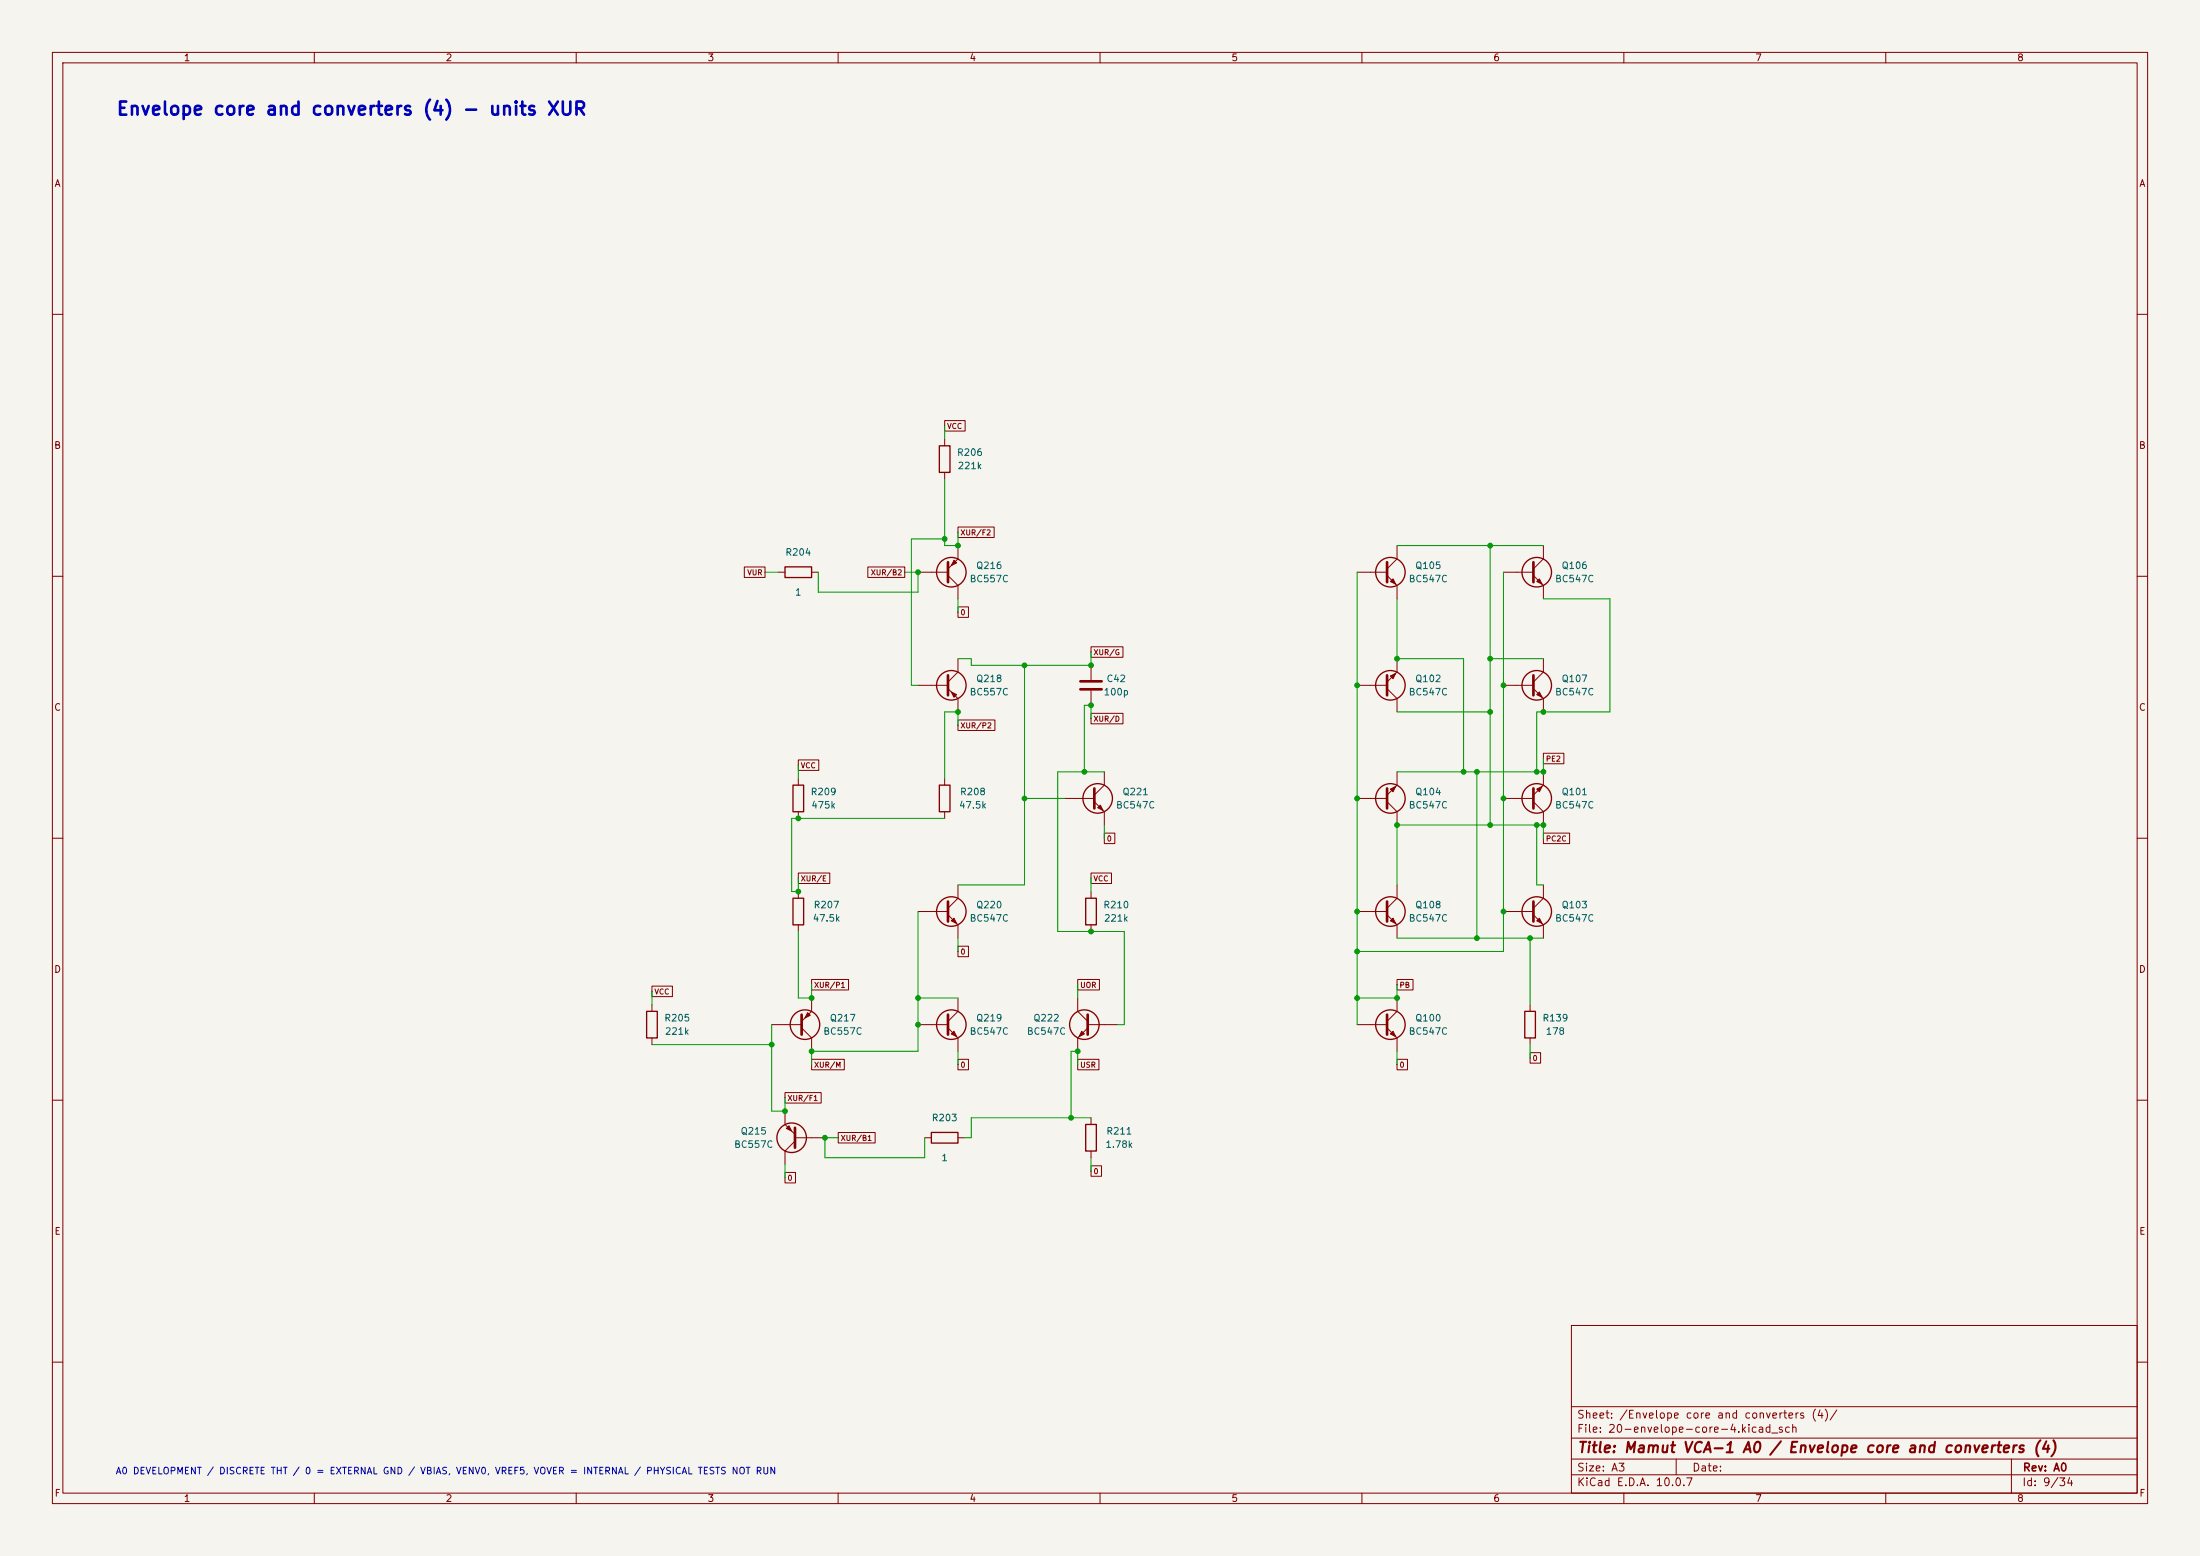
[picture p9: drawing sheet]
<svg xmlns="http://www.w3.org/2000/svg" width="420mm" height="297mm" viewBox="0 0 420 297" stroke-linecap="round" stroke-linejoin="round" font-family="sans-serif">
<path d="M0 0h420v297h-420z" fill="#f5f4ef" stroke="#f5f4ef" stroke-width=".19"/>
<g fill="none" stroke="#840000" stroke-width=".19">
<path d="M10 10h400v277h-400zM12 12h396v273h-396zM60 10v2M110 10v2M160 10v2M210 10v2M260 10v2M310 10v2M360 10v2M10 60h2M408 60h2M180.3 80.3h3.9v2h-3.9z"/>
<path d="M180.3 83.8v1.3M180.3 90.2v1.2M10 110h2M142.1 108.2h3.9v2h-3.9zM148.6 109.2h1.3M154.9 109.2h1.3M165.7 108.2h7v2h-7zM175.3 109.2h5.7M181 109.9l1.9 1.9v2.5M182.9 100.6h6.9v2h-6.9zM182.9 115.8h2v2h-2zM182.9 104.1v2.6l-1.9 1.9"/>
<path d="M259.1 109.2h5.7M264.8 109.9l1.9 1.9v2.5M266.7 104.1v2.6l-1.9 1.9M287 109.2h5.7M292.7 109.9l1.9 1.9v2.5M294.6 104.1v2.6l-1.9 1.9M408 110h2M175.3 130.8h5.7M181 131.4l1.9 2v2.5M182.9 137.4h7v2h-7zM182.9 125.7v2.6l-1.9 1.9M208.3 136.2h6.1v2h-6.1z"/>
<path d="M208.3 123.5h6.1v2h-6.1zM208.3 127v2.8M208.3 131.8v2.8M259.1 130.8h5.7M264.8 131.4l1.9 2v2.5M266.7 125.7v2.6l-1.9 1.9M287 130.8h5.7M292.7 131.4l1.9 2v2.5M294.6 125.7v2.6l-1.9 1.9M10 160h2M152.4 145h3.9v2.1h-3.9zM152.4 148.6v1.3"/>
<path d="M152.4 154.9v1.3M180.3 148.6v1.3M180.3 154.9v1.3M203.2 152.4h5.7M208.9 153l1.9 1.9v2.6M210.8 159h2v2h-2zM210.8 147.3v2.6l-1.9 1.9M259.1 152.4h5.7M264.8 153l1.9 1.9v2.6M266.7 147.3v2.6l-1.9 1.9M287 152.4h5.7M292.7 153l1.9 1.9v2.6"/>
<path d="M294.6 143.8h3.9v2h-3.9zM294.6 159h5v2h-5zM294.6 147.3v2.6l-1.9 1.9M408 160h2M152.4 166.6h6v2h-6zM152.4 170.2v1.3M152.4 176.5v1.3M175.3 174h5.7M181 174.6l1.9 1.9v2.6M182.9 168.9v2.6l-1.9 1.9M208.3 166.6h3.9v2h-3.9zM208.3 170.2v1.3"/>
<path d="M208.3 176.5v1.3M259.1 174h5.7M264.8 174.6l1.9 1.9v2.6M266.7 168.9v2.6l-1.9 1.9M287 174h5.7M292.7 174.6l1.9 1.9v2.6M294.6 168.9v2.6l-1.9 1.9M124.5 188.2h3.9v2h-3.9zM124.5 191.8v1.2M124.5 198.1v1.3M147.3 195.6h5.7M153 196.2l1.9 1.9v2.6"/>
<path d="M154.9 187h7.1v2h-7.1zM154.9 190.5v2.5l-1.9 1.9M175.3 195.6h5.7M181 196.2l1.9 1.9v2.6M182.9 180.6h2v2h-2zM182.9 190.5v2.5l-1.9 1.9M205.7 187h4.2v2h-4.2zM205.7 190.5v2.5l1.9 1.9M207.6 195.6h5.8M207.6 196.2l-1.9 1.9v2.6M259.1 195.6h5.7M264.8 196.2l1.9 1.9v2.6"/>
<path d="M266.7 187h3.1v2h-3.1zM266.7 190.5v2.5l-1.9 1.9M292.1 191.8v1.2M292.1 198.1v1.3M10 210h2M149.9 208.5h6.9v2.1h-6.9zM149.9 212.1v2.5l1.9 1.9M151.8 217.2h5.7M151.8 217.8l-1.9 1.9v2.5M154.9 202.2h6.3v2h-6.3zM160 216.2h7.1v2h-7.1zM176.5 217.2h1.3"/>
<path d="M182.9 202.2h2v2h-2zM182.9 217.2h1.2M205.7 202.2h4.1v2h-4.1zM208.3 213.4v1.2M208.3 219.7v1.3M266.7 202.2h2v2h-2zM292.1 200.9h2v2h-2zM408 210h2M149.9 223.8h2v2h-2zM208.3 222.5h2v2h-2zM300 253h108v32h-108zM10 260h2"/>
<path d="M300 278.5h108M300 274.5h108M300 268.5h108M320 278.5v3M384 278.5v6.5M408 260h2M60 285v2M110 285v2M160 285v2M210 285v2M260 285v2M300 281.5h108"/>
<path d="M310 285v2M360 285v2"/>
</g>
<g fill="none" stroke="#840000" stroke-width=".51">
<path d="M181 107.3v3.8M264.8 107.3v3.8M292.7 107.3v3.8M181 128.9v3.8M206.2 131.6h4.1M206.2 130h4.1M264.8 128.9v3.8M292.7 128.9v3.8M208.9 150.5v3.8M264.8 150.5v3.8M292.7 150.5v3.8M181 172.1v3.8"/>
<path d="M264.8 172.1v3.8M292.7 172.1v3.8M153 193.7v3.8M181 193.7v3.8M207.6 193.7v3.8M264.8 193.7v3.8M151.8 215.3v3.8"/>
</g>
<g fill="none" stroke="#840000" stroke-width=".25">
<path d="M179.3 85.1h2.1v5.1h-2.1zM149.9 108.2h5v2h-5zM151.4 149.9h2v5h-2zM179.3 149.9h2.1v5h-2.1zM151.4 171.5h2v5h-2zM207.3 171.5h2v5h-2zM123.4 193h2.1v5.1h-2.1zM291.1 193h2v5.1h-2zM177.8 216.2h5.1v2h-5.1zM207.3 214.6h2v5.1h-2z"/>
<circle cx="181.6" cy="109.2" r="2.82"/>
<circle cx="265.4" cy="109.2" r="2.82"/>
<circle cx="293.4" cy="109.2" r="2.82"/>
<circle cx="181.6" cy="130.8" r="2.82"/>
<circle cx="265.4" cy="130.8" r="2.82"/>
<circle cx="293.4" cy="130.8" r="2.82"/>
<circle cx="209.5" cy="152.4" r="2.82"/>
<circle cx="265.4" cy="152.4" r="2.82"/>
<circle cx="293.4" cy="152.4" r="2.82"/>
<circle cx="181.6" cy="174" r="2.82"/>
<circle cx="265.4" cy="174" r="2.82"/>
<circle cx="293.4" cy="174" r="2.82"/>
<circle cx="153.7" cy="195.6" r="2.82"/>
<circle cx="181.6" cy="195.6" r="2.82"/>
<circle cx="207" cy="195.6" r="2.82"/>
<circle cx="265.4" cy="195.6" r="2.82"/>
<circle cx="151.1" cy="217.2" r="2.82"/>
</g>
<g fill="#840000" stroke="#840000" stroke-width=".19">
<path d="M154.2 193.3l.5 .5-1 .5z"/>
<path d="M182.1 175.3l.5 1-1-.5z"/>
<path d="M206.5 196.9l.5 .5-1 .5z"/>
<path d="M265.4 175.8l.5-.5 .5 1z"/>
<path d="M293.9 175.3l.5 1-1-.5z"/>
<path d="M265.4 197.4l.5-.5 .5 1z"/>
<path d="M209.5 154.2l.6-.5 .5 1z"/>
<path d="M265.4 150.6l1-.5-.5 1z"/>
<path d="M265.4 129l1-.5-.5 1z"/>
<path d="M293.4 150.6l1-.5-.5 1z"/>
<path d="M182.1 196.9l.5 1-1-.5z"/>
<path d="M150.6 214.9l.5 1-1-.5z"/>
<path d="M293.9 132.1l.5 1-1-.5z"/>
<path d="M265.4 111l.5-.5 .5 1z"/>
<path d="M293.9 110.5l.5 1-1-.5z"/>
<path d="M182.1 106.9l.5 .5-1 .6z"/>
<path d="M181.6 132.1l1 .5-.5 .5z"/>
</g>
<g fill="none" stroke="#009600" stroke-width=".19">
<path d="M180.3 91.4v12.7h2.6v-2.5M180.3 81.3v2.5M146 109.2h2.6M156.2 109.2v3.8h19.1v-3.8h-2.6M180.3 102.9h-6.3v27.9h1.3M182.9 114.3v2.5M259.1 109.2v86.4M266.7 104.1h27.9M266.7 114.3v11.4h12.7v21.6M284.5 104.1v53.4M287 109.2v72.4h-27.9M294.6 114.3h12.7v21.6h-13.9v11.4"/>
<path d="M182.9 138.4v-2.5h-2.6v12.7M195.6 127v41.9h-12.7M208.3 124.5v2.5h-22.9v-1.3h-2.5M208.3 137.2v-2.6h-1.3v12.7M266.7 135.9h17.8M284.5 125.7h10.1M152.4 146.1v2.5M180.3 156.2h-29.2v14h1.3v-2.6M195.6 152.4h7.6M210.8 147.3h-8.9v30.5h12.7v17.8h-1.2M210.8 157.5v2.5M281.9 147.3v31.8"/>
<path d="M293.4 157.5v11.4h1.2M294.6 144.8v2.5h-27.9M152.4 177.8v12.7h2.5v-2.5M175.3 174v26.7h-20.4v2.5M182.9 179.1v2.5M208.3 167.6v2.6M266.7 179.1h27.9M292.1 179.1v12.7M294.6 160v-2.5h-27.9v11.4M124.5 189.2v2.6M124.5 199.4h22.8M147.3 195.6v16.5h2.6v-2.5"/>
<path d="M175.3 190.5h7.6M205.7 188v2.5M266.7 188v2.5h-7.6M292.1 199.4v2.5M160 217.2h-2.5v3.8h19v-3.8M182.9 200.7v2.5M205.7 203.2v-2.5h-1.2v12.7M208.3 213.4h-22.9v3.8h-1.3M266.7 200.7v2.5M149.9 222.2v2.6M208.3 221v2.5"/>
</g>
<g fill="#009600" stroke="#009600" stroke-width=".19">
<circle cx="157.5" cy="217.2" r=".46"/>
<circle cx="154.9" cy="190.5" r=".46"/>
<circle cx="152.4" cy="170.2" r=".46"/>
<circle cx="147.3" cy="199.4" r=".46"/>
<circle cx="149.9" cy="212.1" r=".46"/>
<circle cx="154.9" cy="200.7" r=".46"/>
<circle cx="292.1" cy="179.1" r=".46"/>
<circle cx="287" cy="174" r=".46"/>
<circle cx="284.5" cy="157.5" r=".46"/>
<circle cx="266.7" cy="157.5" r=".46"/>
<circle cx="266.7" cy="190.5" r=".46"/>
<circle cx="281.9" cy="179.1" r=".46"/>
<circle cx="293.4" cy="157.5" r=".46"/>
<circle cx="294.6" cy="157.5" r=".46"/>
<circle cx="175.3" cy="109.2" r=".46"/>
<circle cx="180.3" cy="102.9" r=".46"/>
<circle cx="182.9" cy="104.1" r=".46"/>
<circle cx="207" cy="147.3" r=".46"/>
<circle cx="208.3" cy="134.6" r=".46"/>
<circle cx="182.9" cy="135.9" r=".46"/>
<circle cx="195.6" cy="127" r=".46"/>
<circle cx="208.3" cy="127" r=".46"/>
<circle cx="287" cy="152.4" r=".46"/>
<circle cx="294.6" cy="147.3" r=".46"/>
<circle cx="293.4" cy="147.3" r=".46"/>
<circle cx="259.1" cy="152.4" r=".46"/>
<circle cx="279.4" cy="147.3" r=".46"/>
<circle cx="281.9" cy="147.3" r=".46"/>
<circle cx="287" cy="130.8" r=".46"/>
<circle cx="294.6" cy="135.9" r=".46"/>
<circle cx="284.5" cy="135.9" r=".46"/>
<circle cx="284.5" cy="125.7" r=".46"/>
<circle cx="284.5" cy="104.1" r=".46"/>
<circle cx="266.7" cy="125.7" r=".46"/>
<circle cx="259.1" cy="130.8" r=".46"/>
<circle cx="208.3" cy="177.8" r=".46"/>
<circle cx="205.7" cy="200.7" r=".46"/>
<circle cx="259.1" cy="181.6" r=".46"/>
<circle cx="259.1" cy="190.5" r=".46"/>
<circle cx="259.1" cy="174" r=".46"/>
<circle cx="204.5" cy="213.4" r=".46"/>
<circle cx="152.4" cy="156.2" r=".46"/>
<circle cx="195.6" cy="152.4" r=".46"/>
<circle cx="175.3" cy="195.6" r=".46"/>
<circle cx="175.3" cy="190.5" r=".46"/>
</g>
<text font-size="2.5" fill="#0000c2" x="22.1" y="22.6">Envelope core and converters (4) - units XUR</text>
<text font-size="2" fill="#840000" x="301" y="277.8">Title: Mamut VCA-1 A0 / Envelope core and converters (4)</text>
<g font-size="1.5" fill="#840000">
<text x="300.9" y="273.8">File: 20-envelope-core-4.kicad_sch</text>
<text x="300.9" y="271.1">Sheet: /Envelope core and converters (4)/</text>
<text x="300.9" y="281.2">Size: A3</text>
<text x="322.9" y="281.2">Date:</text>
<text x="386" y="281.2">Rev: A0</text>
<text x="300.9" y="284">KiCad E.D.A. 10.0.7</text>
<text x="385.9" y="284">Id: 9/34</text>
</g>
<g font-size="1.3" fill="#840000">
<text x="35" y="12">1</text>
<text x="85" y="12">2</text>
<text x="135" y="12">3</text>
<text x="185" y="12">4</text>
<text x="235" y="12">5</text>
<text x="285" y="12">6</text>
<text x="335" y="12">7</text>
<text x="385" y="12">8</text>
<text x="10.3" y="36">A</text>
<text x="408.3" y="36">A</text>
<text x="10.2" y="86">B</text>
<text x="408.2" y="86">B</text>
<text x="10.2" y="136">C</text>
<text x="408.2" y="136">C</text>
<text x="10.2" y="186">D</text>
<text x="408.2" y="186">D</text>
<text x="10.3" y="236">E</text>
<text x="408.3" y="236">E</text>
<text x="10.3" y="286">F</text>
<text x="35" y="287">1</text>
<text x="85" y="287">2</text>
<text x="135" y="287">3</text>
<text x="185" y="287">4</text>
<text x="235" y="287">5</text>
<text x="285" y="287">6</text>
<text x="335" y="287">7</text>
<text x="385" y="287">8</text>
<text x="408.3" y="286">F</text>
</g>
<g font-size="1.3" fill="#006464">
<text x="182.6" y="87.3">R206</text>
<text x="182.7" y="89.9">221k</text>
<text x="149.8" y="106.4">R204</text>
<text x="151.7" y="114">1</text>
<text x="185" y="111.5">BC557C</text>
<text x="186.2" y="108.9">Q216</text>
<text x="268.8" y="111.5">BC547C</text>
<text x="270.1" y="108.9">Q105</text>
<text x="296.8" y="111.5">BC547C</text>
<text x="298" y="108.9">Q106</text>
<text x="186.2" y="130.5">Q218</text>
<text x="211.1" y="130.5">C42</text>
<text x="270.1" y="130.5">Q102</text>
<text x="298" y="130.5">Q107</text>
<text x="185" y="133">BC557C</text>
<text x="210.6" y="133">100p</text>
<text x="268.8" y="133">BC547C</text>
<text x="296.8" y="133">BC547C</text>
<text x="154.6" y="152.1">R209</text>
<text x="154.8" y="154.6">475k</text>
<text x="183" y="154.6">47.5k</text>
<text x="183.2" y="152.1">R208</text>
<text x="212.9" y="154.6">BC547C</text>
<text x="214.2" y="152.1">Q221</text>
<text x="268.8" y="154.6">BC547C</text>
<text x="270.1" y="152.1">Q104</text>
<text x="296.8" y="154.6">BC547C</text>
<text x="298" y="152.1">Q101</text>
<text x="155.2" y="173.7">R207</text>
<text x="186.2" y="173.7">Q220</text>
<text x="210.5" y="173.7">R210</text>
<text x="270.1" y="173.7">Q108</text>
<text x="298" y="173.7">Q103</text>
<text x="155" y="176.2">47.5k</text>
<text x="185" y="176.2">BC547C</text>
<text x="210.7" y="176.2">221k</text>
<text x="268.8" y="176.2">BC547C</text>
<text x="296.8" y="176.2">BC547C</text>
<text x="126.7" y="195.3">R205</text>
<text x="126.8" y="197.8">221k</text>
<text x="157.1" y="197.8">BC557C</text>
<text x="158.3" y="195.3">Q217</text>
<text x="185" y="197.8">BC547C</text>
<text x="186.2" y="195.3">Q219</text>
<text x="195.9" y="197.8">BC547C</text>
<text x="197.2" y="195.3">Q222</text>
<text x="268.8" y="197.8">BC547C</text>
<text x="270.1" y="195.3">Q100</text>
<text x="294.3" y="195.3">R139</text>
<text x="295" y="197.8">178</text>
<text x="177.8" y="214.3">R203</text>
<text x="140" y="219.4">BC557C</text>
<text x="141.3" y="216.9">Q215</text>
<text x="179.6" y="221.9">1</text>
<text x="210.9" y="219.4">1.78k</text>
<text x="211.1" y="216.9">R211</text>
</g>
<text font-size="1.3" fill="#0000c2" x="22" y="281.7">A0 DEVELOPMENT / DISCRETE THT / 0 = EXTERNAL GND / VBIAS, VENV0, VREF5, VOVER = INTERNAL / PHYSICAL TESTS NOT RUN</text>
<g font-size="1" fill="#840000">
<text x="180.7" y="82.1">VCC</text>
<text x="183.3" y="102.4">XUR/F2</text>
<text x="142.6" y="110">VUR</text>
<text x="166.1" y="110">XUR/B2</text>
<text x="183.3" y="117.7">0</text>
<text x="208.7" y="125.3">XUR/G</text>
<text x="208.7" y="138">XUR/D</text>
<text x="183.3" y="139.3">XUR/P2</text>
<text x="152.8" y="146.9">VCC</text>
<text x="295" y="145.6">PE2</text>
<text x="211.2" y="160.8">0</text>
<text x="295" y="160.8">PC2C</text>
<text x="152.8" y="168.5">XUR/E</text>
<text x="208.7" y="168.5">VCC</text>
<text x="183.3" y="182.4">0</text>
<text x="124.8" y="190.1">VCC</text>
<text x="155.3" y="188.8">XUR/P1</text>
<text x="206.1" y="188.8">UOR</text>
<text x="267.1" y="188.8">PB</text>
<text x="292.5" y="202.8">0</text>
<text x="155.3" y="204">XUR/M</text>
<text x="183.3" y="204">0</text>
<text x="206.1" y="204">USR</text>
<text x="267.1" y="204">0</text>
<text x="150.2" y="210.4">XUR/F1</text>
<text x="160.4" y="218">XUR/B1</text>
<text x="150.2" y="225.6">0</text>
<text x="208.7" y="224.3">0</text>
</g>
</svg>
